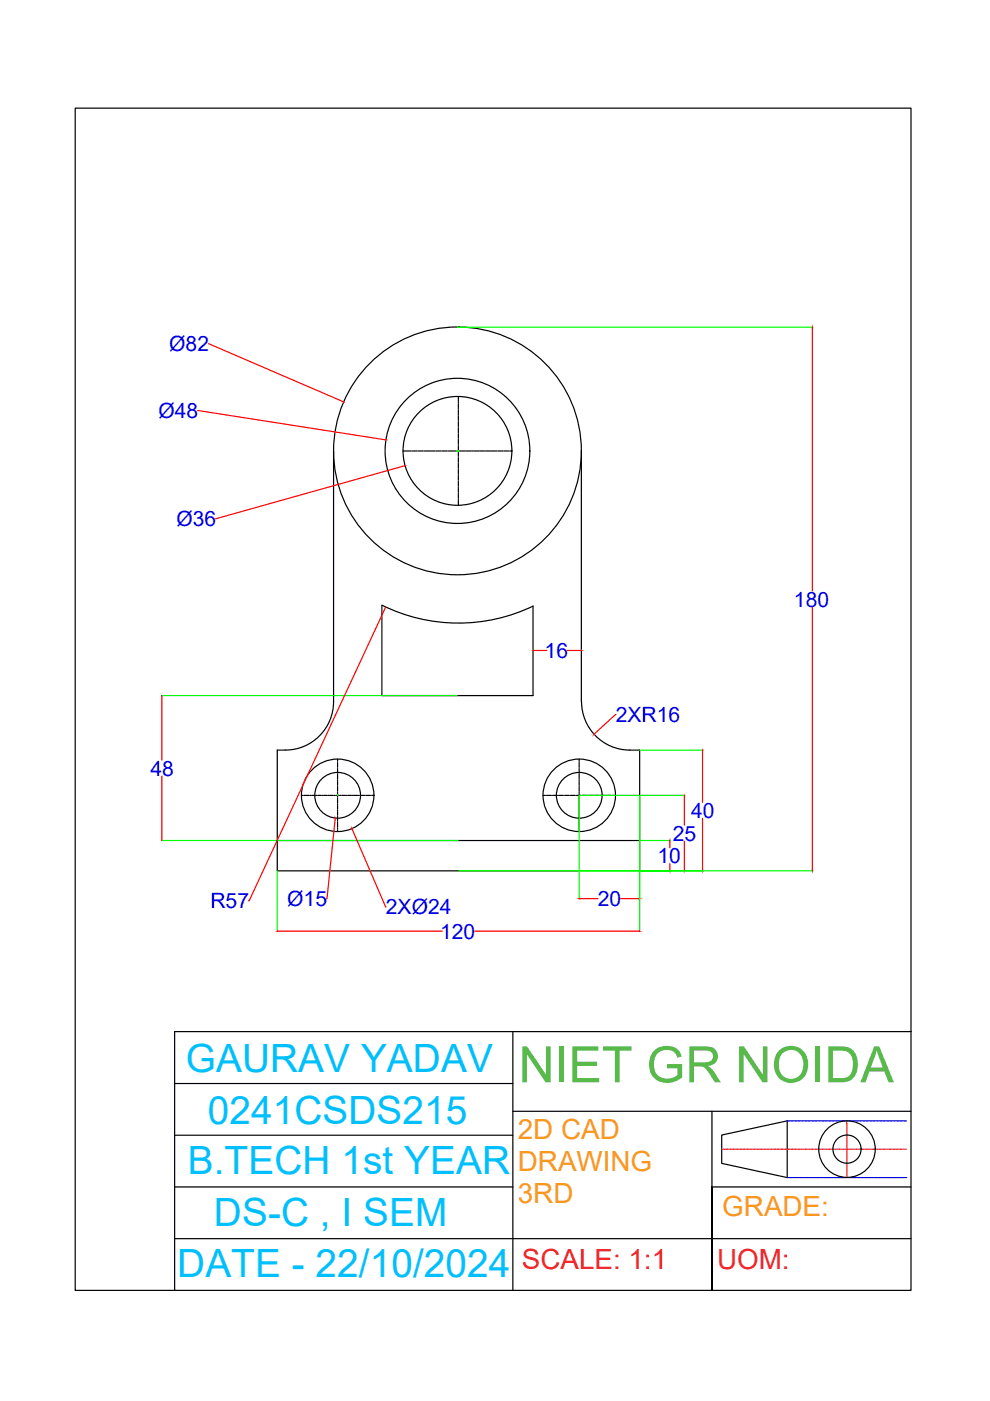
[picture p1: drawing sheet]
<svg xmlns="http://www.w3.org/2000/svg" width="210mm" height="297mm" viewBox="0 0 210 297" stroke-linecap="round" stroke-linejoin="round" font-family="sans-serif">
<!-- layer: 0 -->
<g fill="none" stroke="#000" stroke-width=".25">
<path d="M97.2 69.4h.1M70.7 95.6v53.2a10.2 10.2 0 0 1-10.2 10.2h-1.7v25.6h76.8v-25.6a11.3 11.3 0 0 1-8.9-2.6 10.3 10.3 0 0 1-3.4-7.6M85.5 95.6h.4M86 95.6h.2M86.3 95.6h.9M87.3 95.6h.1M87.6 95.6h.8M88.6 95.6h.2M88.9 95.6h.8M89.9 95.6h.1M90.2 95.6h.8M91.1 95.6h.2"/>
<path d="M91.5 95.6h.8M92.4 95.6h.2M92.7 95.6h.8M93.7 95.6h.2M94 95.6h.8M95 95.6h.2M95.3 95.6h.8M96.3 95.6h.1M96.6 95.6h.8M97.2 84.1v1M97.2 85.3v.2M97.2 85.6v.8"/>
<path d="M97.2 86.6v.1M97.2 86.9v.8M97.2 87.9v.1M97.2 88.2v.8M97.2 89.1v.2M97.2 89.5v.7M97.2 90.4v.2M97.2 90.7v.9M97.2 91.7v.1M97.2 92v.8M97.2 93v.2M97.2 93.3v.8"/>
<path d="M97.2 94.3v.1M97.2 94.6v.8M97.2 95.5v.2M97.2 95.9v.8M97.2 96.8v.2M97.2 97.1v.8M97.2 98.1v.2M97.2 98.4v.8M97.2 99.4v.2M97.2 99.7v.8M97.6 95.6h.1M97.9 95.6h.8"/>
<path d="M98.8 95.6h.2M99.1 95.6h.8M100.1 95.6h.2M100.4 95.6h.8M101.4 95.6h.1M101.7 95.6h.8M102.7 95.6h.1M103 95.6h.8M104 95.6h.1M104.3 95.6h.8M105.2 95.6h.2M105.6 95.6h.8"/>
<path d="M106.5 95.6h.2M106.8 95.6h.8M107.8 95.6h.1M108.1 95.6h.4M123.3 95.6v53.2M97.2 100.7v.1M97.2 101v.8M97.2 102v.1M97.2 102.3v.8M97.2 103.2v.2M97.2 103.5v.8M97.2 104.5v.2"/>
<path d="M97.2 104.8v.8M97.2 105.8v.1M97.2 106.1v1M81 128.3a36.5 36.5 0 0 0 32 .2v19h-32zM58.8 178.2h76.8M63.9 168.6h.4M64.5 168.6h.1M64.8 168.6h.8M65.7 168.6h.2M66.1 168.6h.8M67 168.6h.2M67.3 168.6h.8"/>
<path d="M68.3 168.6h.1M68.6 168.6h.8M69.6 168.6h.2M69.9 168.6h.8M70.9 168.6h.1M71.2 168.6h.8M71.6 160.9v.4M71.6 161.5v.2M71.6 161.8v.8M71.6 162.8v.1M71.6 163.1v.8M71.6 164.1v.1"/>
<path d="M71.6 164.4v.8M71.6 165.3v.2M71.6 165.7v.7M71.6 166.6v.2M71.6 166.9v.9M71.6 167.9v.1M71.6 168.2v.8M71.6 169.2v.2M71.6 169.5v.8M71.6 170.5v.1M71.6 170.8v.8M71.6 171.7v.2"/>
<path d="M71.6 172.1v.8M71.6 173v.2M71.6 173.3v.8M71.6 174.3v.2M71.6 174.6v.8M71.6 175.6v.2M71.6 175.9v.4M72.1 168.6h.2M72.5 168.6h.8M73.4 168.6h.2M73.7 168.6h.8M74.7 168.6h.2"/>
<path d="M75 168.6h.8M76 168.6h.1M76.3 168.6h.8M77.2 168.6h.2M77.6 168.6h.8M78.6 168.6h.1M78.9 168.6h.4M115.1 168.6h.4M115.7 168.6h.2M116 168.6h.8M117 168.6h.1M117.3 168.6h.8"/>
<path d="M118.2 168.6h.2M118.6 168.6h.8M119.5 168.6h.2M119.8 168.6h.8M120.8 168.6h.2M121.1 168.6h.8M122.1 168.6h.1M122.4 168.6h.8M122.8 160.9v.4M122.8 161.5v.2M122.8 161.8v.8M122.8 162.8v.1"/>
<path d="M122.8 163.1v.8M122.8 164.1v.1M122.8 164.4v.8M122.8 165.3v.2M122.8 165.7v.7M122.8 166.6v.2M122.8 166.9v.9M122.8 167.9v.1M122.8 168.2v.8M122.8 169.2v.2M122.8 169.5v.8M122.8 170.5v.1"/>
<path d="M122.8 170.8v.8M122.8 171.7v.2M122.8 172.1v.8M122.8 173v.2M122.8 173.3v.8M122.8 174.3v.2M122.8 174.6v.8M122.8 175.6v.2M122.8 175.9v.4M123.3 168.6h.2M123.7 168.6h.8M124.7 168.6h.1"/>
<path d="M125 168.6h.8M125.9 168.6h.2M126.2 168.6h.8M127.2 168.6h.2M127.5 168.6h.8M128.5 168.6h.1M128.8 168.6h.8M129.8 168.6h.1M130.1 168.6h.4M37 218.7h156.2v54.9h-156.2zM108.7 218.7v54.9M193.2 218.7v-195.8h-177.3v250.7h21.1"/>
<path d="M37 229.7h71.7M108.7 235.6h84.5M150.9 235.6v38v-21.9h42.3M37 251.7h71.7M37 240.7h71.7M153 240.7l13.9-3.1v12.1l-13.9-3zM37 262.6h156.2"/>
<circle cx="97" cy="95.6" r="15.4"/>
<circle cx="97" cy="95.6" r="26.3"/>
<circle cx="97" cy="95.6" r="11.5"/>
<circle cx="71.6" cy="168.6" r="7.7"/>
<circle cx="71.6" cy="168.6" r="4.8"/>
<circle cx="122.8" cy="168.6" r="7.7"/>
<circle cx="122.8" cy="168.6" r="4.8"/>
<circle cx="179.6" cy="243.6" r="6"/>
<circle cx="179.6" cy="243.6" r="2.98"/>
</g>
<g fill="none" stroke="#0f0" stroke-width=".25">
<path d="M97 69.4h75.4M96.9 95.6h.2M97 95.6v.1M97.1 95.6h.1M97.2 95.6v.1M113 137.8v.2M123.3 137.8v.2M34.2 147.5h62.7M135.6 159h13.5M34.2 178.2h62.9M71.5 168.6h.1M71.6 168.6v.1"/>
<path d="M135.6 178.2h6.5M135.6 168.6v28.9M145.2 168.6h-22.4v22.1M58.8 184.7v12.8M97.2 184.6h75.2"/>
</g>
<g fill="none" stroke="#f00" stroke-width=".25">
<path d="M44.2 72.9l28.6 12.3M172.2 69.5v55.8M41.9 87l39.8 6.2M85.8 98.7l-40.1 11.3M81.7 128.8l-28.9 62.2h-.1M113.1 137.9h2.8M120.3 137.9h2.8M172.2 128.7v55.8M34.3 147.6v13.5M130.6 151.5l-4.6 4.1M149 159.1v11M34.3 164.5v13.6"/>
<path d="M71.1 173.6l-1.9 17M74.7 175.8l7.2 16.5M142 178.3v1.4M145.1 168.7v6.2M145.1 178.3v6.2M149 173.5v11M58.9 197.4h34.9M100.6 197.4h34.9M122.9 190.5h3.9M131.6 190.5h3.9M142 183.1v1.4"/>
</g>
<g fill="#f00" stroke="#f00" stroke-width=".21">
<path d="M142 184.5v.1z"/>
<path d="M142 178.2v.1z"/>
<path d="M149 184.5v.1z"/>
<path d="M145.1 184.5v.1z"/>
<path d="M122.8 190.5l.1 .1z"/>
<path d="M135.5 190.5h.1z"/>
<path d="M34.3 147.5v.1z"/>
<path d="M172.2 184.5v.1z"/>
<path d="M172.2 69.4v.1z"/>
<path d="M72.8 85.2h.1z"/>
<path d="M81.7 93.2h.1z"/>
<path d="M123.1 137.9h.2z"/>
<path d="M74.6 175.7l.1 .1z"/>
<path d="M135.5 197.4h.1z"/>
<path d="M71.1 173.5v.1z"/>
</g>
<g fill="none" stroke="#00f" stroke-width=".25">
<path d="M166.9 237.6h.3M167.2 237.6h.1M167.4 237.6h.5M168 237.6h.1M168.1 237.6h.5M168.7 237.6h.1M168.9 237.6h.4M169.4 237.6h.1M169.6 237.6h.4M170.1 237.6h.1M170.3 237.6h.5M170.8 237.6h.1"/>
<path d="M171 237.6h.5M171.6 237.6h.1M171.7 237.6h.5M172.3 237.6h.1M172.5 237.6h.4M173 237.6h.1M173.2 237.6h.4M173.7 237.6h.1M173.9 237.6h.6M174.6 237.6h.6M175.3 237.6h.7M176.1 237.6h.6"/>
<path d="M176.8 237.6h.6M177.5 237.6h.6M178.2 237.6h.6M178.9 237.6h.5M179.5 237.6h.1M179.6 237.6h.6M180.2 237.6h.1M180.4 237.6h.5M181 237.6h.1M181.1 237.6h.5M181.7 237.6h.1M181.8 237.6h.5"/>
<path d="M182.4 237.6h.1M182.5 237.6h.5M183.1 237.6h.1M183.2 237.6h.6M183.8 237.6h.1M184 237.6h.5M184.6 237.6h.6M185.3 237.6h.6M186 237.6h.6M186.7 237.6h.7M187.4 237.6h.7M188.2 237.6h.6"/>
<path d="M188.9 237.6h.6M189.6 237.6h.1M189.8 237.6h.4M190.3 237.6h.1M190.5 237.6h.5M191 237.6h.1M191.2 237.6h.5M191.8 237.6h.1M191.9 237.6h.3M166.9 249.7h.3M167.3 249.7h.1M167.5 249.7h.4"/>
<path d="M168 249.7h.1M168.2 249.7h.4M168.7 249.7h.1M168.9 249.7h.5M169.4 249.7h.1M169.6 249.7h.5M170.2 249.7h.1M170.3 249.7h.5M170.9 249.7h.1M171.1 249.7h.4M171.6 249.7h.1M171.8 249.7h.4"/>
<path d="M172.3 249.7h.1M172.5 249.7h.5M173 249.7h.1M173.2 249.7h.5M173.8 249.7h.1M173.9 249.7h.5M174.5 249.7h.1M174.7 249.7h.4M175.2 249.7h.1M175.4 249.7h.6M176.1 249.7h.6M176.8 249.7h.6"/>
<path d="M177.5 249.7h.7M178.3 249.7h.6M179 249.7h.6M179.7 249.7h.6M180.4 249.7h.6M181.1 249.7h.5M181.7 249.7h.1M181.8 249.7h.6M182.4 249.7h.1M182.6 249.7h.5M183.2 249.7h.1M183.3 249.7h.5"/>
<path d="M183.9 249.7h.1M184 249.7h.5M184.6 249.7h.1M184.7 249.7h.5M185.3 249.7h.1M185.4 249.7h.6M186 249.7h.1M186.2 249.7h.5M186.8 249.7h.6M187.5 249.7h.6M188.2 249.7h.6M188.9 249.7h.7"/>
<path d="M189.6 249.7h.7M190.4 249.7h.6M191.1 249.7h.6M191.8 249.7h.1M192 249.7h.3"/>
</g>
<g fill="none" stroke="#ed1f24" stroke-width=".25">
<path d="M179.5 237.6v.5M179.5 238.2l.1 .1M179.6 238.4v.4M179.6 238.9v.1M179.6 239.1v.5M179.6 239.6v.1M179.6 239.8v.5M153 243.7h.4M153.4 243.7h.1M153.6 243.7h.6M154.3 243.7h.7M155.1 243.7h.6"/>
<path d="M155.8 243.7h.6M156.5 243.7h.6M157.2 243.7h.6M157.9 243.7h.7M158.7 243.7h.5M159.2 243.7h.1M159.4 243.7h.5M160 243.7h.1M160.1 243.7h.5M160.7 243.7h.1M160.8 243.7h.5M161.4 243.7h.1"/>
<path d="M161.5 243.7h.5M162.1 243.7h.1M162.2 243.7h.6M162.8 243.7h.1M163 243.7h.5M163.6 243.7h.1M163.7 243.7h.5M164.3 243.7h.6M165 243.7h.6M165.7 243.7h.7M166.4 243.7h.7M167.2 243.7h.6"/>
<path d="M167.9 243.7h.6M168.6 243.7h.6M169.3 243.7h.1M169.5 243.7h.5M170 243.7h.1M170.2 243.7h.5M170.8 243.7h.1M170.9 243.7h.5M171.5 243.7h.1M171.6 243.7h.5M172.2 243.7h.1M172.4 243.7h.4"/>
<path d="M172.9 243.7h.1M173.1 243.7h.5M173.6 243.7h.1M173.8 243.7h.5M174.4 243.7h.1M174.5 243.7h.5M175.1 243.7h.1M175.2 243.7h.5M175.8 243.7h.1M176 243.7h.4M176.5 243.7h.1M176.7 243.7h.5"/>
<path d="M177.2 243.7h.1M177.4 243.7h.5M178 243.7h.1M178.1 243.7h.5M178.7 243.7h.1M178.8 243.7h.5M179.4 243.7h.1M179.6 243.7h.4M179.6 240.4h.1M179.6 240.5v.5M179.6 241.1v.1M179.6 241.2v.5"/>
<path d="M179.6 241.8v.1M179.6 242v.4M179.6 242.5v.1M179.6 242.7v.4M179.6 243.2v.1M179.6 243.4v.5M179.6 244h.1M179.6 244.1v.7M179.6 244.8v.7M179.6 245.6v.6M179.6 246.3v.6M179.6 247v.6"/>
<path d="M179.6 247.7v.7M179.6 248.4v.5M179.6 249v.1M179.6 249.2v.5M180.1 243.7h.1M180.3 243.7h.4M180.8 243.7h.1M181 243.7h.5M181.6 243.7h.1M181.7 243.7h.5M182.3 243.7h.1M182.4 243.7h.5"/>
<path d="M183 243.7h.1M183.2 243.7h.4M183.7 243.7h.1M183.9 243.7h.4M184.4 243.7h.1M184.6 243.7h.5M185.2 243.7h.1M185.3 243.7h.5M185.9 243.7h.1M186 243.7h.5M186.6 243.7h.1M186.8 243.7h.4"/>
<path d="M187.3 243.7h.1M187.5 243.7h.4M188 243.7h.1M188.2 243.7h.5M188.8 243.7h.1M188.9 243.7h.5M189.5 243.7h.1M189.6 243.7h.5M190.2 243.7h.1M190.4 243.7h.4M190.9 243.7h.1M191.1 243.7h.4"/>
<path d="M191.6 243.7h.1M191.8 243.7h.4"/>
</g>
<text font-size="10.6" fill="#58ba48" x="109.9" y="229.5">NIET GR NOIDA</text>
<g font-size="8.3" fill="#00bfff">
<text x="39.4" y="227.2">GAURAV YADAV</text>
<text x="44.1" y="238.3">0241CSDS215</text>
<text x="39.8" y="248.8">B.TECH 1st YEAR</text>
<text x="45.4" y="259.9">DS-C , I SEM</text>
<text x="37.6" y="270.7">DATE - 22/10/2024</text>
</g>
<g font-size="5.9" fill="#f8991e">
<text x="109.8" y="241.5">2D CAD</text>
<text x="109.8" y="248.3">DRAWING</text>
<text x="109.8" y="255">3RD</text>
<text x="153.1" y="257.8">GRADE:</text>
</g>
<g font-size="5.9" fill="#ed1f24">
<text x="110.6" y="269.1">SCALE: 1:1</text>
<text x="152" y="269.1">UOM:</text>
</g>
<g font-size="4.5" fill="#00f">
<text x="35.9" y="74.4">Ø82</text>
<text x="33.6" y="88.5">Ø48</text>
<text x="37.4" y="111.5">Ø36</text>
<text x="168.3" y="128.6">180</text>
<text x="115.5" y="139.5">16</text>
<text x="130.5" y="153.1">2XR16</text>
<text x="31.9" y="164.5">48</text>
<text x="146.5" y="173.4">40</text>
<text x="142.6" y="178.2">25</text>
<text x="139.4" y="183">10</text>
<text x="44.6" y="192.6">R57</text>
<text x="60.9" y="192.1">Ø15</text>
<text x="81.8" y="193.8">2XØ24</text>
<text x="126.8" y="192.1">20</text>
<text x="93.3" y="199">120</text>
</g>
</svg>
